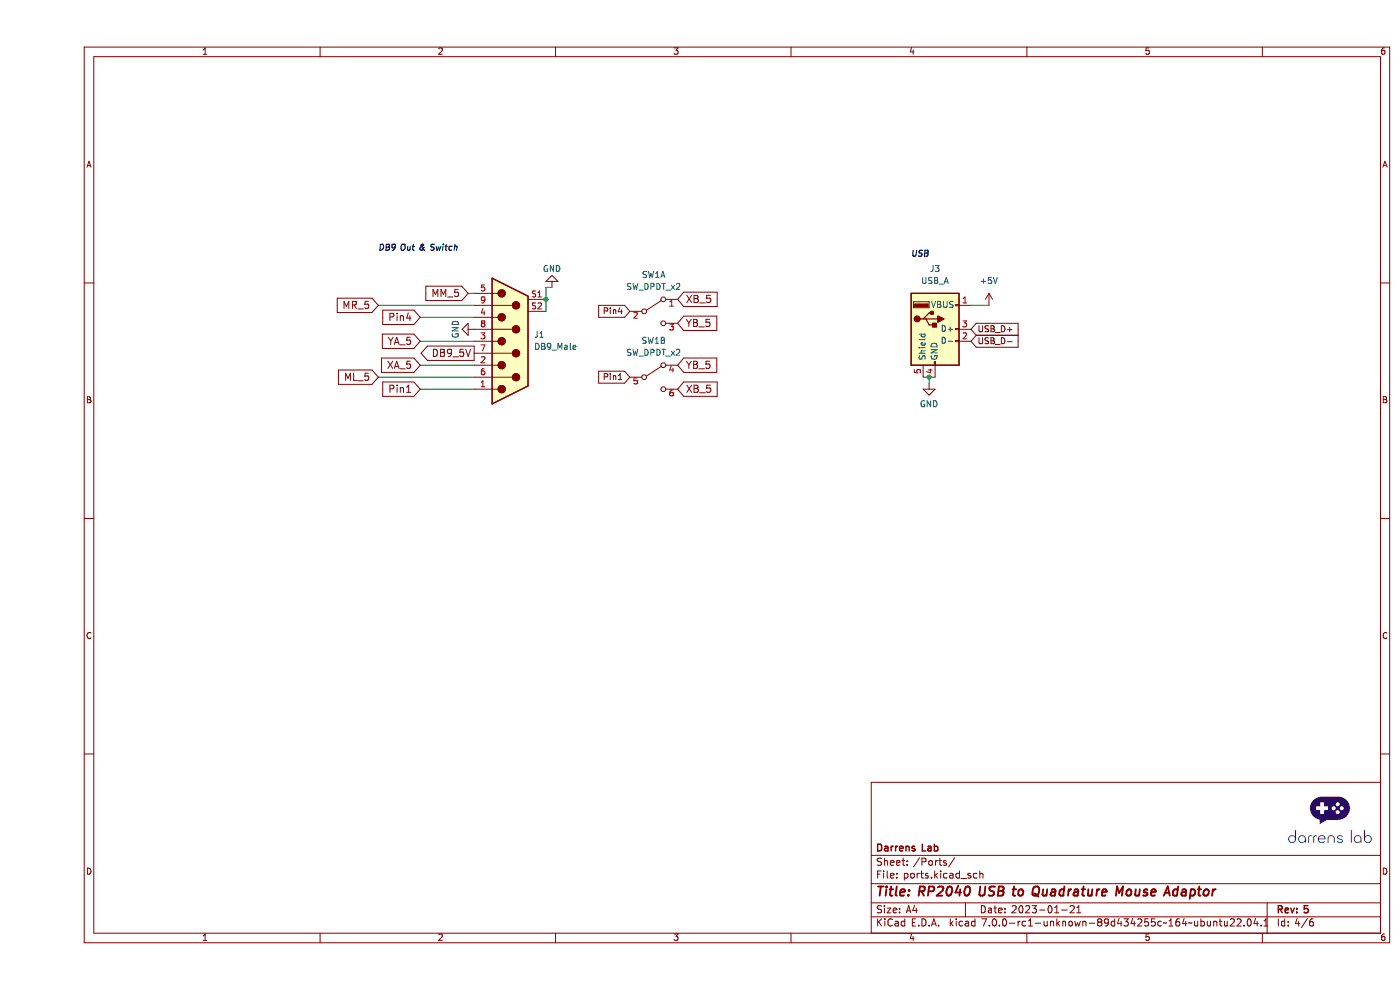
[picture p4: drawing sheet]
(kicad_sch (version 20221206) (generator eeschema)

 (paper "A4")

 (title_block
  (title "RP2040 USB to Quadrature Mouse Adaptor")
  (date "2023-01-21")
  (rev "5")
  (company "Darrens Lab"))

 (lib_symbols
  (symbol "Connector:DB9_Male" (pin_names (offset 1.016) hide) (in_bom yes) (on_board yes)
   (property "Reference" "J2" (at 5.08 1.2701 0) (effects (font (size 1.27 1.27)) (justify left)))
   (property "Value" "DB9_Male" (at 5.08 -1.2699 0) (effects (font (size 1.27 1.27)) (justify left)))
   (property "Footprint" "SmallyMouse QFN64-backups:ASSMANN_A-DF_09_A_KG-T2S" (at 0 0 0) (effects (font (size 1.27 1.27)) hide))
   (property "Datasheet" " ~" (at 0 0 0) (effects (font (size 1.27 1.27)) hide))
   (symbol "DB9_Male_0_1"
    (circle (center -1.778 -10.16) (radius 0.762) (stroke (width 0) (type default)) (fill (type outline)))
    (circle (center -1.778 -5.08) (radius 0.762) (stroke (width 0) (type default)) (fill (type outline)))
    (circle (center -1.778 0) (radius 0.762) (stroke (width 0) (type default)) (fill (type outline)))
    (circle (center -1.778 5.08) (radius 0.762) (stroke (width 0) (type default)) (fill (type outline)))
    (circle (center -1.778 10.16) (radius 0.762) (stroke (width 0) (type default)) (fill (type outline)))
    (polyline (pts (xy -3.81 -10.16) (xy -2.54 -10.16)) (stroke (width 0) (type default)) (fill (type none)))
    (polyline (pts (xy -3.81 -7.62) (xy 0.508 -7.62)) (stroke (width 0) (type default)) (fill (type none)))
    (polyline (pts (xy -3.81 -5.08) (xy -2.54 -5.08)) (stroke (width 0) (type default)) (fill (type none)))
    (polyline (pts (xy -3.81 -2.54) (xy 0.508 -2.54)) (stroke (width 0) (type default)) (fill (type none)))
    (polyline (pts (xy -3.81 0) (xy -2.54 0)) (stroke (width 0) (type default)) (fill (type none)))
    (polyline (pts (xy -3.81 2.54) (xy 0.508 2.54)) (stroke (width 0) (type default)) (fill (type none)))
    (polyline (pts (xy -3.81 5.08) (xy -2.54 5.08)) (stroke (width 0) (type default)) (fill (type none)))
    (polyline (pts (xy -3.81 7.62) (xy 0.508 7.62)) (stroke (width 0) (type default)) (fill (type none)))
    (polyline (pts (xy -3.81 10.16) (xy -2.54 10.16)) (stroke (width 0) (type default)) (fill (type none)))
    (polyline (pts (xy -3.81 -13.335) (xy -3.81 13.335) (xy 3.81 9.525) (xy 3.81 -9.525) (xy -3.81 -13.335)) (stroke (width 0.254) (type default)) (fill (type background)))
    (circle (center 1.27 -7.62) (radius 0.762) (stroke (width 0) (type default)) (fill (type outline)))
    (circle (center 1.27 -2.54) (radius 0.762) (stroke (width 0) (type default)) (fill (type outline)))
    (circle (center 1.27 2.54) (radius 0.762) (stroke (width 0) (type default)) (fill (type outline)))
    (circle (center 1.27 7.62) (radius 0.762) (stroke (width 0) (type default)) (fill (type outline))))
   (symbol "DB9_Male_1_1"
    (pin passive line (at -7.62 -10.16 0) (length 3.81) (name "1" (effects (font (size 1.27 1.27)))) (number "1" (effects (font (size 1.27 1.27)))))
    (pin passive line (at -7.62 -5.08 0) (length 3.81) (name "2" (effects (font (size 1.27 1.27)))) (number "2" (effects (font (size 1.27 1.27)))))
    (pin passive line (at -7.62 0 0) (length 3.81) (name "3" (effects (font (size 1.27 1.27)))) (number "3" (effects (font (size 1.27 1.27)))))
    (pin passive line (at -7.62 5.08 0) (length 3.81) (name "4" (effects (font (size 1.27 1.27)))) (number "4" (effects (font (size 1.27 1.27)))))
    (pin passive line (at -7.62 10.16 0) (length 3.81) (name "5" (effects (font (size 1.27 1.27)))) (number "5" (effects (font (size 1.27 1.27)))))
    (pin passive line (at -7.62 -7.62 0) (length 3.81) (name "6" (effects (font (size 1.27 1.27)))) (number "6" (effects (font (size 1.27 1.27)))))
    (pin passive line (at -7.62 -2.54 0) (length 3.81) (name "7" (effects (font (size 1.27 1.27)))) (number "7" (effects (font (size 1.27 1.27)))))
    (pin passive line (at -7.62 2.54 0) (length 3.81) (name "8" (effects (font (size 1.27 1.27)))) (number "8" (effects (font (size 1.27 1.27)))))
    (pin passive line (at -7.62 7.62 0) (length 3.81) (name "9" (effects (font (size 1.27 1.27)))) (number "9" (effects (font (size 1.27 1.27)))))
    (pin passive line (at 7.62 8.89 180) (length 3.81) (name "S1" (effects (font (size 1.27 1.27)))) (number "S1" (effects (font (size 1.27 1.27)))))
    (pin passive line (at 7.62 6.35 180) (length 3.81) (name "S2" (effects (font (size 1.27 1.27)))) (number "S2" (effects (font (size 1.27 1.27)))))))
  (symbol "Connector:USB_A" (pin_names (offset 1.016)) (in_bom yes) (on_board yes)
   (property "Reference" "J" (at -5.08 11.43 0) (effects (font (size 1.27 1.27)) (justify left)))
   (property "Value" "USB_A" (at -5.08 8.89 0) (effects (font (size 1.27 1.27)) (justify left)))
   (property "Footprint" "" (at 3.81 -1.27 0) (effects (font (size 1.27 1.27)) hide))
   (property "Datasheet" " ~" (at 3.81 -1.27 0) (effects (font (size 1.27 1.27)) hide))
   (symbol "USB_A_0_1"
    (rectangle (start -5.08 -7.62) (end 5.08 7.62) (stroke (width 0.254) (type default)) (fill (type background)))
    (circle (center -3.81 2.159) (radius 0.635) (stroke (width 0.254) (type default)) (fill (type outline)))
    (rectangle (start -1.524 4.826) (end -4.318 5.334) (stroke (width 0) (type default)) (fill (type outline)))
    (rectangle (start -1.27 4.572) (end -4.572 5.842) (stroke (width 0) (type default)) (fill (type none)))
    (circle (center -0.635 3.429) (radius 0.381) (stroke (width 0.254) (type default)) (fill (type outline)))
    (rectangle (start -0.127 -7.62) (end 0.127 -6.858) (stroke (width 0) (type default)) (fill (type none)))
    (polyline (pts (xy -3.175 2.159) (xy -2.54 2.159) (xy -1.27 3.429) (xy -0.635 3.429)) (stroke (width 0.254) (type default)) (fill (type none)))
    (polyline (pts (xy -2.54 2.159) (xy -1.905 2.159) (xy -1.27 0.889) (xy 0 0.889)) (stroke (width 0.254) (type default)) (fill (type none)))
    (polyline (pts (xy 0.635 2.794) (xy 0.635 1.524) (xy 1.905 2.159) (xy 0.635 2.794)) (stroke (width 0.254) (type default)) (fill (type outline)))
    (rectangle (start 0.254 1.27) (end -0.508 0.508) (stroke (width 0.254) (type default)) (fill (type outline)))
    (rectangle (start 5.08 -2.667) (end 4.318 -2.413) (stroke (width 0) (type default)) (fill (type none)))
    (rectangle (start 5.08 -0.127) (end 4.318 0.127) (stroke (width 0) (type default)) (fill (type none)))
    (rectangle (start 5.08 4.953) (end 4.318 5.207) (stroke (width 0) (type default)) (fill (type none))))
   (symbol "USB_A_1_1"
    (polyline (pts (xy -1.905 2.159) (xy 0.635 2.159)) (stroke (width 0.254) (type default)) (fill (type none)))
    (pin power_in line (at 7.62 5.08 180) (length 2.54) (name "VBUS" (effects (font (size 1.27 1.27)))) (number "1" (effects (font (size 1.27 1.27)))))
    (pin bidirectional line (at 7.62 -2.54 180) (length 2.54) (name "D-" (effects (font (size 1.27 1.27)))) (number "2" (effects (font (size 1.27 1.27)))))
    (pin bidirectional line (at 7.62 0 180) (length 2.54) (name "D+" (effects (font (size 1.27 1.27)))) (number "3" (effects (font (size 1.27 1.27)))))
    (pin power_in line (at 0 -10.16 90) (length 2.54) (name "GND" (effects (font (size 1.27 1.27)))) (number "4" (effects (font (size 1.27 1.27)))))
    (pin passive line (at -2.54 -10.16 90) (length 2.54) (name "Shield" (effects (font (size 1.27 1.27)))) (number "5" (effects (font (size 1.27 1.27)))))))
  (symbol "Switch:SW_DPDT_x2" (pin_names (offset 0) hide) (in_bom yes) (on_board yes)
   (property "Reference" "SW" (at 0 4.318 0) (effects (font (size 1.27 1.27))))
   (property "Value" "SW_DPDT_x2" (at 0 -5.08 0) (effects (font (size 1.27 1.27))))
   (property "Footprint" "" (at 0 0 0) (effects (font (size 1.27 1.27)) hide))
   (property "Datasheet" "~" (at 0 0 0) (effects (font (size 1.27 1.27)) hide))
   (symbol "SW_DPDT_x2_0_0"
    (circle (center -2.032 0) (radius 0.508) (stroke (width 0) (type default)) (fill (type none)))
    (circle (center 2.032 -2.54) (radius 0.508) (stroke (width 0) (type default)) (fill (type none))))
   (symbol "SW_DPDT_x2_0_1"
    (polyline (pts (xy -1.524 0.254) (xy 1.651 2.286)) (stroke (width 0) (type default)) (fill (type none)))
    (circle (center 2.032 2.54) (radius 0.508) (stroke (width 0) (type default)) (fill (type none))))
   (symbol "SW_DPDT_x2_1_1"
    (pin passive line (at 5.08 2.54 180) (length 2.54) (name "A" (effects (font (size 1.27 1.27)))) (number "1" (effects (font (size 1.27 1.27)))))
    (pin passive line (at -5.08 0 0) (length 2.54) (name "B" (effects (font (size 1.27 1.27)))) (number "2" (effects (font (size 1.27 1.27)))))
    (pin passive line (at 5.08 -2.54 180) (length 2.54) (name "C" (effects (font (size 1.27 1.27)))) (number "3" (effects (font (size 1.27 1.27))))))
   (symbol "SW_DPDT_x2_2_1"
    (pin passive line (at 5.08 2.54 180) (length 2.54) (name "A" (effects (font (size 1.27 1.27)))) (number "4" (effects (font (size 1.27 1.27)))))
    (pin passive line (at -5.08 0 0) (length 2.54) (name "B" (effects (font (size 1.27 1.27)))) (number "5" (effects (font (size 1.27 1.27)))))
    (pin passive line (at 5.08 -2.54 180) (length 2.54) (name "C" (effects (font (size 1.27 1.27)))) (number "6" (effects (font (size 1.27 1.27)))))))
  (symbol "power:+5V" (power) (pin_names (offset 0)) (in_bom yes) (on_board yes)
   (property "Reference" "#PWR" (at 0 -3.81 0) (effects (font (size 1.27 1.27)) hide))
   (property "Value" "+5V" (at 0 3.556 0) (effects (font (size 1.27 1.27))))
   (property "Footprint" "" (at 0 0 0) (effects (font (size 1.27 1.27)) hide))
   (property "Datasheet" "" (at 0 0 0) (effects (font (size 1.27 1.27)) hide))
   (symbol "+5V_0_1"
    (polyline (pts (xy -0.762 1.27) (xy 0 2.54)) (stroke (width 0) (type default)) (fill (type none)))
    (polyline (pts (xy 0 0) (xy 0 2.54)) (stroke (width 0) (type default)) (fill (type none)))
    (polyline (pts (xy 0 2.54) (xy 0.762 1.27)) (stroke (width 0) (type default)) (fill (type none))))
   (symbol "+5V_1_1"
    (pin power_in line (at 0 0 90) (length 0) hide (name "+5V" (effects (font (size 1.27 1.27)))) (number "1" (effects (font (size 1.27 1.27)))))))
  (symbol "power:GND" (power) (pin_names (offset 0)) (in_bom yes) (on_board yes)
   (property "Reference" "#PWR" (at 0 -6.35 0) (effects (font (size 1.27 1.27)) hide))
   (property "Value" "GND" (at 0 -3.81 0) (effects (font (size 1.27 1.27))))
   (property "Footprint" "" (at 0 0 0) (effects (font (size 1.27 1.27)) hide))
   (property "Datasheet" "" (at 0 0 0) (effects (font (size 1.27 1.27)) hide))
   (symbol "GND_0_1"
    (polyline (pts (xy 0 0) (xy 0 -1.27) (xy 1.27 -1.27) (xy 0 -2.54) (xy -1.27 -1.27) (xy 0 -1.27)) (stroke (width 0) (type default)) (fill (type none))))
   (symbol "GND_1_1"
    (pin power_in line (at 0 0 270) (length 0) hide (name "GND" (effects (font (size 1.27 1.27)))) (number "1" (effects (font (size 1.27 1.27))))))))

 (junction (at 189.23 80.01) (diameter 0) (color 0 0 0 0))
 (junction (at 107.95 63.5) (diameter 0) (color 0 0 0 0))

 (wire (pts (xy 72.39 64.77) (xy 92.71 64.77)) (stroke (width 0) (type default)))
 (wire (pts (xy 72.39 80.01) (xy 92.71 80.01)) (stroke (width 0) (type default)))
 (wire (pts (xy 81.28 82.55) (xy 92.71 82.55)) (stroke (width 0) (type default)))
 (wire (pts (xy 107.95 63.5) (xy 107.95 60.96)) (stroke (width 0) (type default)))
 (wire (pts (xy 107.95 66.04) (xy 107.95 63.5)) (stroke (width 0) (type default)))
 (wire (pts (xy 107.95 60.96) (xy 109.22 60.96)) (stroke (width 0) (type default)))
 (wire (pts (xy 91.44 62.23) (xy 92.71 62.23)) (stroke (width 0) (type default)))
 (wire (pts (xy 81.28 72.39) (xy 92.71 72.39)) (stroke (width 0) (type default)))
 (wire (pts (xy 189.23 80.01) (xy 189.23 81.28)) (stroke (width 0) (type default)))
 (wire (pts (xy 190.5 80.01) (xy 189.23 80.01)) (stroke (width 0) (type default)))
 (wire (pts (xy 81.28 67.31) (xy 92.71 67.31)) (stroke (width 0) (type default)))
 (wire (pts (xy 198.12 64.77) (xy 201.93 64.77)) (stroke (width 0) (type default)))
 (wire (pts (xy 81.28 77.47) (xy 92.71 77.47)) (stroke (width 0) (type default)))
 (wire (pts (xy 187.96 80.01) (xy 189.23 80.01)) (stroke (width 0) (type default)))

 (image (at 274.32 173.99) (scale 0.35099)
  (data))

 (text "USB" (at 185.42 54.61 0) (effects (font (size 1.27 1.27) (thickness 0.254) bold italic) (justify left bottom)))
 (text "DB9 Out & Switch" (at 72.39 53.34 0) (effects (font (size 1.27 1.27) (thickness 0.254) bold italic) (justify left bottom)))

 (global_label "YA_5" (shape input) (at 81.28 72.39 180) (fields_autoplaced) (effects (font (size 1.524 1.524)) (justify right))
  (property "Intersheetrefs" "${INTERSHEET_REFS}" (at 73.1593 72.2948 0) (effects (font (size 1.524 1.524)) (justify right) hide)))
 (global_label "Pin4" (shape input) (at 81.28 67.31 180) (fields_autoplaced) (effects (font (size 1.524 1.524)) (justify right))
  (property "Intersheetrefs" "${INTERSHEET_REFS}" (at 73.3044 67.2148 0) (effects (font (size 1.524 1.524)) (justify right) hide)))
 (global_label "MM_5" (shape input) (at 91.44 62.23 180) (fields_autoplaced) (effects (font (size 1.524 1.524)) (justify right))
  (property "Intersheetrefs" "${INTERSHEET_REFS}" (at 82.4484 62.1348 0) (effects (font (size 1.524 1.524)) (justify right) hide)))
 (global_label "YB_5" (shape input) (at 135.89 68.58 0) (fields_autoplaced) (effects (font (size 1.524 1.524)) (justify left))
  (property "Intersheetrefs" "${INTERSHEET_REFS}" (at 144.2285 68.4848 0) (effects (font (size 1.524 1.524)) (justify left) hide)))
 (global_label "ML_5" (shape input) (at 72.39 80.01 180) (fields_autoplaced) (effects (font (size 1.524 1.524)) (justify right))
  (property "Intersheetrefs" "${INTERSHEET_REFS}" (at 63.9064 79.9148 0) (effects (font (size 1.524 1.524)) (justify right) hide)))
 (global_label "USB_D+" (shape input) (at 198.12 69.85 0) (fields_autoplaced) (effects (font (size 1.27 1.27)) (justify left))
  (property "Intersheetrefs" "${INTERSHEET_REFS}" (at 208.1531 69.7706 0) (effects (font (size 1.27 1.27)) (justify left) hide)))
 (global_label "XB_5" (shape input) (at 135.89 63.5 0) (fields_autoplaced) (effects (font (size 1.524 1.524)) (justify left))
  (property "Intersheetrefs" "${INTERSHEET_REFS}" (at 144.3736 63.4048 0) (effects (font (size 1.524 1.524)) (justify left) hide)))
 (global_label "MR_5" (shape input) (at 72.39 64.77 180) (fields_autoplaced) (effects (font (size 1.524 1.524)) (justify right))
  (property "Intersheetrefs" "${INTERSHEET_REFS}" (at 63.6161 64.6748 0) (effects (font (size 1.524 1.524)) (justify right) hide)))
 (global_label "XA_5" (shape input) (at 81.28 77.47 180) (fields_autoplaced) (effects (font (size 1.524 1.524)) (justify right))
  (property "Intersheetrefs" "${INTERSHEET_REFS}" (at 73.0141 77.3748 0) (effects (font (size 1.524 1.524)) (justify right) hide)))
 (global_label "DB9_5V" (shape output) (at 92.71 74.93 180) (fields_autoplaced) (effects (font (size 1.524 1.524)) (justify right))
  (property "Intersheetrefs" "${INTERSHEET_REFS}" (at 81.3961 74.8348 0) (effects (font (size 1.524 1.524)) (justify right) hide)))
 (global_label "Pin1" (shape input) (at 81.28 82.55 180) (fields_autoplaced) (effects (font (size 1.524 1.524)) (justify right))
  (property "Intersheetrefs" "${INTERSHEET_REFS}" (at 73.3044 82.4548 0) (effects (font (size 1.524 1.524)) (justify right) hide)))
 (global_label "YB_5" (shape input) (at 135.89 77.47 0) (fields_autoplaced) (effects (font (size 1.524 1.524)) (justify left))
  (property "Intersheetrefs" "${INTERSHEET_REFS}" (at 144.2285 77.3748 0) (effects (font (size 1.524 1.524)) (justify left) hide)))
 (global_label "XB_5" (shape input) (at 135.89 82.55 0) (fields_autoplaced) (effects (font (size 1.524 1.524)) (justify left))
  (property "Intersheetrefs" "${INTERSHEET_REFS}" (at 144.3736 82.4548 0) (effects (font (size 1.524 1.524)) (justify left) hide)))
 (global_label "USB_D-" (shape input) (at 198.12 72.39 0) (fields_autoplaced) (effects (font (size 1.27 1.27)) (justify left))
  (property "Intersheetrefs" "${INTERSHEET_REFS}" (at 208.1531 72.3106 0) (effects (font (size 1.27 1.27)) (justify left) hide)))
 (global_label "Pin4" (shape input) (at 125.73 66.04 180) (fields_autoplaced) (effects (font (size 1.27 1.27)) (justify right))
  (property "Intersheetrefs" "${INTERSHEET_REFS}" (at 119.0836 65.9606 0) (effects (font (size 1.27 1.27)) (justify right) hide)))
 (global_label "Pin1" (shape input) (at 125.73 80.01 180) (fields_autoplaced) (effects (font (size 1.27 1.27)) (justify right))
  (property "Intersheetrefs" "${INTERSHEET_REFS}" (at 119.0836 79.9306 0) (effects (font (size 1.27 1.27)) (justify right) hide)))

 (symbol (lib_id "power:GND") (at 189.23 81.28 0) (unit 1) (in_bom yes) (on_board yes) (dnp no) (fields_autoplaced)
  (property "Reference" "#PWR026" (at 189.23 87.63 0) (effects (font (size 1.27 1.27)) hide))
  (property "Value" "GND" (at 189.23 85.8425 0) (effects (font (size 1.27 1.27))))
  (property "Footprint" "" (at 189.23 81.28 0) (effects (font (size 1.27 1.27)) hide))
  (property "Datasheet" "" (at 189.23 81.28 0) (effects (font (size 1.27 1.27)) hide)) (pin "1")
  (instances (project "RP2040_Mouse" (path "" (reference "#PWR026") (unit 1)) (path "" (reference "#PWR026") (unit 1)))))

 (symbol (lib_id "Connector:USB_A") (at 190.5 69.85 0) (unit 1) (in_bom yes) (on_board yes) (dnp no) (fields_autoplaced)
  (property "Reference" "J3" (at 190.5 57.15 0) (effects (font (size 1.27 1.27))))
  (property "Value" "USB_A" (at 190.5 59.69 0) (effects (font (size 1.27 1.27))))
  (property "Footprint" "Library:USB_A_China" (at 194.31 71.12 0) (effects (font (size 1.27 1.27)) hide))
  (property "Datasheet" " ~" (at 194.31 71.12 0) (effects (font (size 1.27 1.27)) hide)) (pin "1") (pin "2") (pin "3") (pin "4") (pin "5")
  (instances (project "RP2040_Mouse" (path "" (reference "J3") (unit 1)) (path "" (reference "J3") (unit 1)))))

 (symbol (lib_id "power:+5V") (at 201.93 64.77 0) (unit 1) (in_bom yes) (on_board yes) (dnp no) (fields_autoplaced)
  (property "Reference" "#PWR027" (at 201.93 68.58 0) (effects (font (size 1.27 1.27)) hide))
  (property "Value" "+5V" (at 201.93 59.69 0) (effects (font (size 1.27 1.27))))
  (property "Footprint" "" (at 201.93 64.77 0) (effects (font (size 1.27 1.27)) hide))
  (property "Datasheet" "" (at 201.93 64.77 0) (effects (font (size 1.27 1.27)) hide)) (pin "1")
  (instances (project "RP2040_Mouse" (path "" (reference "#PWR027") (unit 1)) (path "" (reference "#PWR027") (unit 1)))))

 (symbol (lib_id "Switch:SW_DPDT_x2") (at 130.81 66.04 0) (unit 1) (in_bom yes) (on_board yes) (dnp no) (fields_autoplaced)
  (property "Reference" "SW1" (at 130.81 58.42 0) (effects (font (size 1.27 1.27))))
  (property "Value" "SW_DPDT_x2" (at 130.81 60.96 0) (effects (font (size 1.27 1.27))))
  (property "Footprint" "Button_Switch_SMD:SW_DPDT_CK_JS202011JCQN" (at 130.81 66.04 0) (effects (font (size 1.27 1.27)) hide))
  (property "Datasheet" "~" (at 130.81 66.04 0) (effects (font (size 1.27 1.27)) hide)) (pin "1") (pin "2") (pin "3") (pin "4") (pin "5") (pin "6")
  (instances (project "RP2040_Mouse" (path "" (reference "SW1") (unit 1)) (path "" (reference "SW1") (unit 1)))))

 (symbol (lib_id "power:GND") (at 109.22 60.96 180) (unit 1) (in_bom yes) (on_board yes) (dnp no)
  (property "Reference" "#PWR020" (at 109.22 54.61 0) (effects (font (size 1.27 1.27)) hide))
  (property "Value" "GND" (at 109.22 57.15 0) (effects (font (size 1.27 1.27))))
  (property "Footprint" "" (at 109.22 60.96 0) (effects (font (size 1.27 1.27))))
  (property "Datasheet" "" (at 109.22 60.96 0) (effects (font (size 1.27 1.27)))) (pin "1")
  (instances (project "RP2040_Mouse" (path "" (reference "#PWR020") (unit 1)) (path "" (reference "#PWR020") (unit 1)))))

 (symbol (lib_id "Switch:SW_DPDT_x2") (at 130.81 80.01 0) (unit 2) (in_bom yes) (on_board yes) (dnp no) (fields_autoplaced)
  (property "Reference" "SW1" (at 130.81 72.39 0) (effects (font (size 1.27 1.27))))
  (property "Value" "SW_DPDT_x2" (at 130.81 74.93 0) (effects (font (size 1.27 1.27))))
  (property "Footprint" "Button_Switch_SMD:SW_DPDT_CK_JS202011JCQN" (at 130.81 80.01 0) (effects (font (size 1.27 1.27)) hide))
  (property "Datasheet" "~" (at 130.81 80.01 0) (effects (font (size 1.27 1.27)) hide)) (pin "1") (pin "2") (pin "3") (pin "4") (pin "5") (pin "6")
  (instances (project "RP2040_Mouse" (path "" (reference "SW1") (unit 2)) (path "" (reference "SW1") (unit 2)))))

 (symbol (lib_id "power:GND") (at 92.71 69.85 270) (unit 1) (in_bom yes) (on_board yes) (dnp no)
  (property "Reference" "#PWR018" (at 86.36 69.85 0) (effects (font (size 1.27 1.27)) hide))
  (property "Value" "GND" (at 88.9 69.85 0) (effects (font (size 1.27 1.27))))
  (property "Footprint" "" (at 92.71 69.85 0) (effects (font (size 1.27 1.27))))
  (property "Datasheet" "" (at 92.71 69.85 0) (effects (font (size 1.27 1.27)))) (pin "1")
  (instances (project "RP2040_Mouse" (path "" (reference "#PWR018") (unit 1)) (path "" (reference "#PWR018") (unit 1)))))

 (symbol (lib_id "Connector:DB9_Male") (at 100.33 72.39 0) (unit 1) (in_bom yes) (on_board yes) (dnp no) (fields_autoplaced)
  (property "Reference" "J1" (at 105.41 71.1199 0) (effects (font (size 1.27 1.27)) (justify left)))
  (property "Value" "DB9_Male" (at 105.41 73.6599 0) (effects (font (size 1.27 1.27)) (justify left)))
  (property "Footprint" "My Library:ASSMANN_A-DF_09_A_KG-T2S" (at 100.33 72.39 0) (effects (font (size 1.27 1.27)) hide))
  (property "Datasheet" " ~" (at 100.33 72.39 0) (effects (font (size 1.27 1.27)) hide)) (pin "1") (pin "2") (pin "3") (pin "4") (pin "5") (pin "6") (pin "7") (pin "8") (pin "9") (pin "S1") (pin "S2")
  (instances (project "RP2040_Mouse" (path "" (reference "J1") (unit 1)) (path "" (reference "J1") (unit 1))))))
